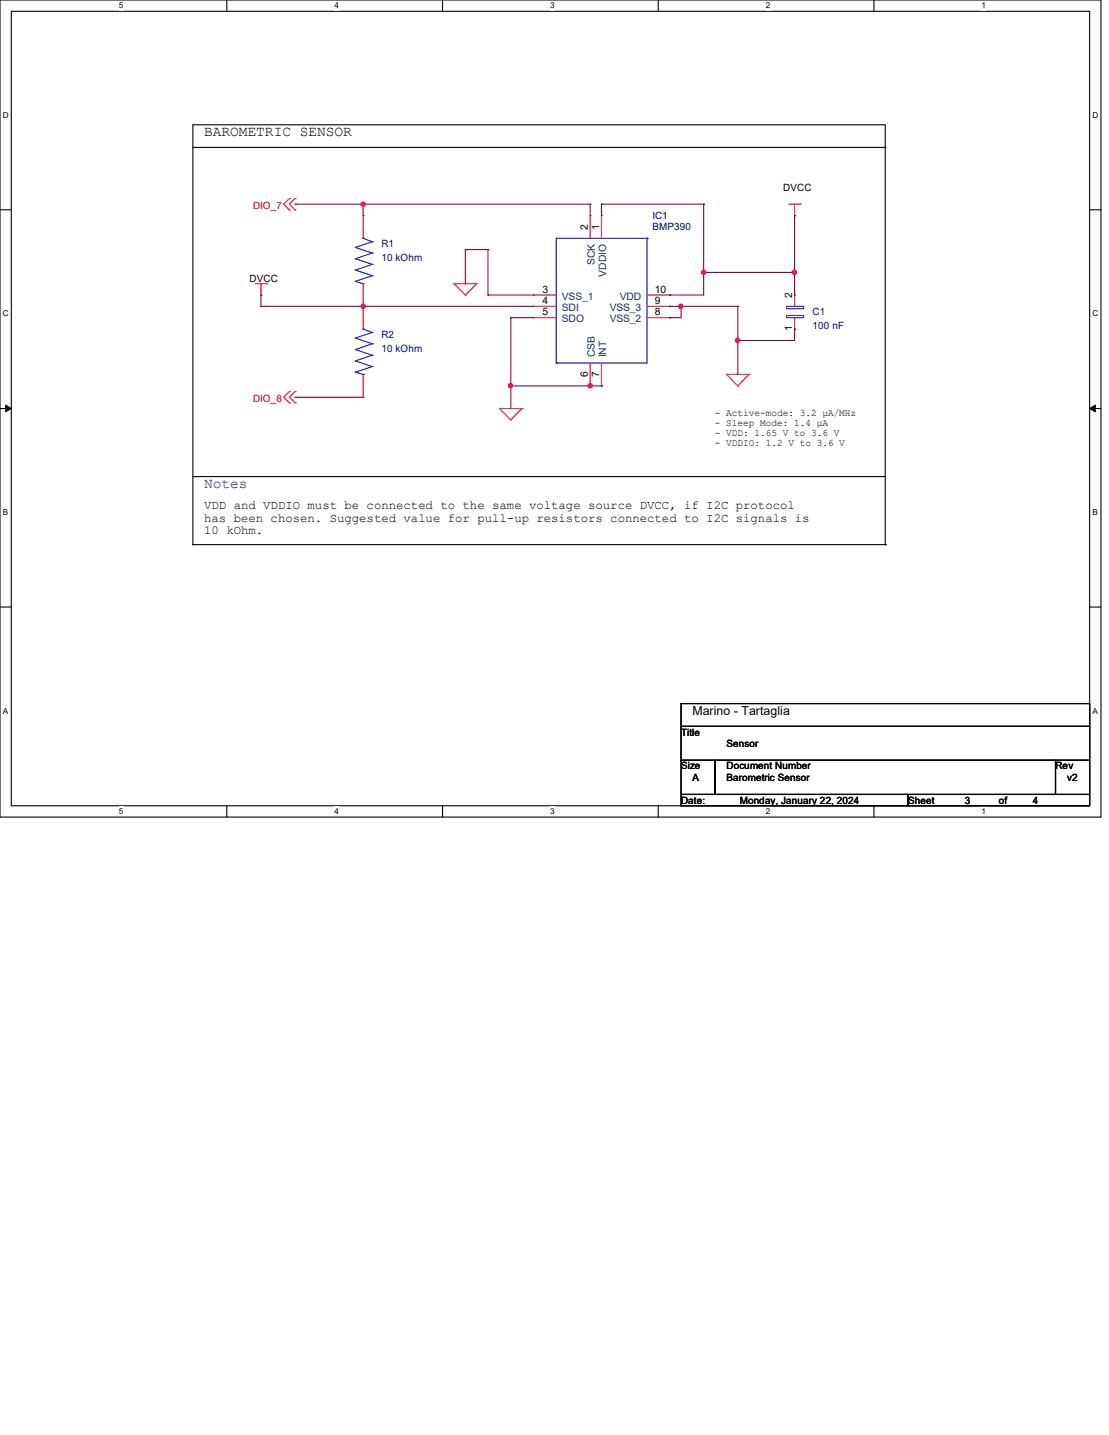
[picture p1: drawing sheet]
<svg xmlns="http://www.w3.org/2000/svg" width="216mm" height="279mm" viewBox="0 0 216 279" stroke-linecap="round" stroke-linejoin="round" font-family="sans-serif">
<path d="M0 0h214.3v159.1h-214.3zM2.2 2.2h209.9v154.7h-209.9z" fill="none" stroke="#000" stroke-width=".21"/>
<g fill="#fff">
<path d="M23.2 .2h.8v1.8h-.8z"/>
<path d="M23.2 157.1h.8v1.8h-.8z"/>
</g>
<path d="M44.2 0v2.2M44.2 156.9v2.2" fill="none" stroke="#000" stroke-width=".21"/>
<g fill="#fff">
<path d="M65.1 .2h.9v1.8h-.9z"/>
<path d="M65.1 157.1h.9v1.8h-.9z"/>
</g>
<path d="M86.1 0v2.2M86.1 156.9v2.2" fill="none" stroke="#000" stroke-width=".21"/>
<g fill="#fff">
<path d="M107.1 .2h.9v1.8h-.9z"/>
<path d="M107.1 157.1h.9v1.8h-.9z"/>
</g>
<path d="M128.1 0v2.2M128.1 156.9v2.2" fill="none" stroke="#000" stroke-width=".21"/>
<g fill="#fff">
<path d="M149.1 .2h.9v1.8h-.9z"/>
<path d="M149.1 157.1h.9v1.8h-.9z"/>
</g>
<path d="M170.1 0v2.2M170.1 156.9v2.2" fill="none" stroke="#000" stroke-width=".21"/>
<g fill="#fff">
<path d="M191.1 .2h.9v1.8h-.9z"/>
<path d="M191.1 157.1h.9v1.8h-.9z"/>
<path d="M.6 21.5h1.1v1.8h-1.1z"/>
<path d="M212.7 21.5h1.1v1.8h-1.1z"/>
<path d="M.6 60.2h1.1v1.7h-1.1z"/>
<path d="M212.7 60.2h1.1v1.7h-1.1z"/>
</g>
<path d="M0 40.9h2.2M212.1 40.9h2.2" fill="none" stroke="#000" stroke-width=".21"/>
<g fill="#fff">
<path d="M.6 98.8h1v1.8h-1z"/>
<path d="M212.7 98.8h1v1.8h-1z"/>
</g>
<path d="M0 79.5h2.2M212.1 79.5h2.2" fill="none" stroke="#000" stroke-width=".21"/>
<path d="M1.1 78.9l1.1 .6-1.1 .7zM212.1 79.5l1.1-.6v1.3z" fill="#000" stroke="#000" stroke-width=".19"/>
<g fill="#fff">
<path d="M.6 137.5h1v1.8h-1z"/>
<path d="M212.7 137.5h1v1.8h-1z"/>
</g>
<g fill="none" stroke="#000" stroke-width=".21">
<path d="M37.5 24.3h134.8v68.5h-134.8zM37.5 28.7h134.8M172.3 28.7h.1M37.5 92.8v13.2M172.3 92.8v13.2M0 118.2h2.2M37.5 106h.1M37.5 106h134.8M172.3 106h.1M212.1 118.2h2.2M132.6 137h79.5v4.4h-79.5zM132.6 141.4h79.5v6.6h-79.5z"/>
<path d="M132.6 148h6.6v6.7h-6.6zM132.6 154.7h44.2v2.2h-44.2zM139.2 148h66.3v6.7h-66.3zM176.8 154.7h35.3v2.2h-35.3zM205.5 148h6.6v6.7h-6.6z"/>
</g>
<g fill="none" stroke="#f00" stroke-width=".21">
<path d="M56.3 38.7h.1M56.3 38.7l-1.1 1.1 1.1 1.1M57.4 38.7h.1M57.4 38.7l-1.1 1.1 1.1 1.1M153.6 39.8h2.2M154.7 39.8v2.2M155.8 39.8h.1M49.7 55.2h2.2M50.8 57.4h.1M50.8 55.2v2.2M51.9 55.2h.1M56.3 40.9h.1"/>
<path d="M57.4 40.9h.1M70.7 59.6h.1M70.7 42h.1M70.7 42v4.4M70.7 55.2v8.9M88.4 55.2h.1M88.4 55.2h4.4M88.4 55.2l2.2 2.2M90.6 57.4h.1M92.8 55.2h.1M92.8 55.2l-2.2 2.2M103.8 57.4h.1"/>
<path d="M103.8 59.6h.1M103.8 57.4h4.5M103.8 59.6h4.5M114.9 42h.1M114.9 42v4.4M117.1 42h.1M117.1 42v4.4M125.9 57.4h4.5M125.9 59.6h4.5M130.4 59.6h.1M130.4 57.4h.1M154.7 42h.1"/>
<path d="M154.7 57.4h.1M154.7 57.4v2.2M56.3 76.2h.1M56.3 78.4h.1M56.3 76.2l-1.1 1.1 1.1 1.1M57.4 76.2h.1M57.4 78.4h.1M57.4 76.2l-1.1 1.1 1.1 1.1M70.7 77.3h.1M70.7 72.9v4.4M97.2 79.5h.1M97.2 79.5h4.4"/>
<path d="M97.2 79.5l2.2 2.2M101.6 79.5h.1M101.6 79.5l-2.2 2.2M103.8 61.8h.1M103.8 61.8h4.5M114.9 75.1h.1M114.9 70.7v4.4M117.1 75.1h.1M117.1 70.7v4.4M125.9 61.8h4.5M130.4 61.8h.1M141.4 72.9h.1"/>
<path d="M141.4 72.9h4.4M141.4 72.9l2.2 2.2M143.6 75.1h.1M145.8 72.9h.1M145.8 72.9l-2.2 2.2M154.7 64.1h.1M154.7 61.8v2.3M99.4 81.7h.1"/>
</g>
<g fill="none" stroke="#00f" stroke-width=".21">
<path d="M69.2 54.8h.1M69.2 52.6h.1M69.2 50.4h.1M69.2 48.2h.1M69.2 54.8l1.5 .4M69.2 52.6l3.3 1.1M69.2 50.4l3.3 1.1M69.2 48.2l3.3 1.1M70.7 46.4h.1M70.7 55.2h.1M70.7 46.4l1.8 .7M72.5 53.7h.1"/>
<path d="M72.5 51.5h.1M72.5 49.3h.1M72.5 47.1h.1M72.5 53.7l-3.3 1.1M72.5 51.5l-3.3 1.1M72.5 49.3l-3.3 1.1M72.5 47.1l-3.3 1.1M125.9 46.4h.1M125.9 46.4h-17.6v24.3M125.9 46.4v24.3h-17.6M153.1 59.6h3.4v.5h-3.4zM154.7 59.6h.1"/>
<path d="M69.2 72.5h.1M69.2 70.3h.1M69.2 68.1h.1M69.2 65.8h.1M69.2 72.5l1.5 .4M69.2 70.3l3.3 1.1M69.2 68.1l3.3 1.1M69.2 65.8l3.3 1.1M70.7 64.1h.1M70.7 72.9h.1M70.7 64.1l1.8 .6M72.5 71.4h.1"/>
<path d="M72.5 69.2h.1M72.5 66.9h.1M72.5 64.7h.1M72.5 71.4l-3.3 1.1M72.5 69.2l-3.3 1.1M72.5 66.9l-3.3 1.2M72.5 64.7l-3.3 1.1M108.3 70.7h.1M153.1 61.4h3.4v.4h-3.4zM154.7 61.8h.1"/>
</g>
<g fill="none" stroke="#800040" stroke-width=".21">
<path d="M57.4 39.8h.1M57.4 39.8h57.5M70.7 39.8h.1M70.7 39.8v2.2M114.9 39.8h.1M114.9 39.8v2.2M117.1 39.8h.1M117.1 39.8h19.9M117.1 39.8v2.2M137 39.8h.1M137 39.8v17.6h-6.6M50.8 57.4h.1"/>
<path d="M50.8 59.6h.1M50.8 57.4v2.2M50.8 59.6h53M70.7 59.6h.1M90.6 48.6h.1M90.6 48.6v6.6M90.6 48.6h4.4M95 48.6h.1M95 57.4h.1M95 48.6v8.8M95 57.4h8.8M130.4 57.4h.1"/>
<path d="M130.4 59.6h.1M130.4 59.6h13.2M132.6 59.6h.1M132.6 59.6v2.2h-2.2M137 53h.1M137 53h17.7M143.6 59.6h.1M143.6 59.6v13.3M154.7 42h.1M154.7 53h.1M154.7 42v15.4M57.4 77.3h.1"/>
<path d="M57.4 77.3h13.3M99.4 61.8h.1M99.4 75.1h.1M99.4 61.8v17.7M99.4 61.8h4.4M99.4 75.1h17.7M114.9 75.1h.1M117.1 75.1h.1M130.4 61.8h.1M143.6 66.3h.1M154.7 64.1h.1M154.7 64.1v2.2h-11.1"/>
</g>
<g fill="#f0f" stroke="#f0f" stroke-width=".21">
<circle cx="70.7" cy="39.8" r=".42"/>
<circle cx="137" cy="53" r=".42"/>
<circle cx="154.6" cy="53" r=".42"/>
<circle cx="70.7" cy="59.6" r=".42"/>
<circle cx="132.5" cy="59.6" r=".42"/>
<circle cx="143.6" cy="66.3" r=".42"/>
<circle cx="99.4" cy="75.1" r=".42"/>
<circle cx="114.9" cy="75.1" r=".42"/>
</g>
<text font-size="2.8" x="39.8" y="26.5">BAROMETRIC SENSOR</text>
<text font-size="2.8" fill="#400080" x="39.8" y="95">Notes</text>
<g font-size="2.4">
<text x="39.8" y="99.2">VDD and VDDIO must be connected to the same voltage source DVCC, if I2C protocol</text>
<text x="39.8" y="101.6">has been chosen. Suggested value for pull-up resistors connected to I2C signals is</text>
<text x="39.8" y="104">10 kOhm.</text>
<text x="134.8" y="139.2">Marino - Tartaglia</text>
</g>
<g font-size="2">
<text x="114.4" y="44.8" transform="rotate(-90 114.4 44.8)">2</text>
<text x="116.6" y="44.8" transform="rotate(-90 116.6 44.8)">1</text>
<text x="105.6" y="57">3</text>
<text x="105.6" y="59.2">4</text>
<text x="127.5" y="59.2">9</text>
<text x="127.5" y="57">10</text>
<text x="154.2" y="58.1" transform="rotate(-90 154.2 58.1)">2</text>
<text x="105.6" y="61.4">5</text>
<text x="127.5" y="61.4">8</text>
<text x="154.2" y="64.5" transform="rotate(-90 154.2 64.5)">1</text>
<text x="114.4" y="73.4" transform="rotate(-90 114.4 73.4)">6</text>
<text x="116.6" y="73.4" transform="rotate(-90 116.6 73.4)">7</text>
</g>
<g font-size="2" fill="#004080">
<text x="115.8" y="51.6" transform="rotate(-90 115.8 51.6)">SCK</text>
<text x="118" y="53.8" transform="rotate(-90 118 53.8)">VDDIO</text>
<text x="109.4" y="58.4">VSS_1</text>
<text x="120.7" y="58.4">VDD</text>
<text x="109.4" y="60.6">SDI</text>
<text x="109.4" y="62.8">SDO</text>
<text x="118.7" y="62.8">VSS_2</text>
<text x="118.7" y="60.6">VSS_3</text>
<text x="115.8" y="69.6" transform="rotate(-90 115.8 69.6)">CSB</text>
<text x="118" y="69.6" transform="rotate(-90 118 69.6)">INT</text>
</g>
<g font-size="1.9" fill="#f00">
<text x="49.3" y="40.7">DIO_7</text>
<text x="49.3" y="78.2">DIO_8</text>
</g>
<g font-size="1.9">
<text x="152.5" y="37.1">DVCC</text>
<text x="48.6" y="54.8">DVCC</text>
<text x="139.2" y="81.1">- Active-mode: 3.2 µA/MHz</text>
<text x="139.2" y="83">- Sleep Mode: 1.4 µA</text>
<text x="139.2" y="85">- VDD: 1.65 V to 3.6 V</text>
<text x="139.2" y="86.9">- VDDIO: 1.2 V to 3.6 V</text>
<text x="132.6" y="143.2">Title</text>
<text x="132.6" y="149.8">Size</text>
<text x="141.4" y="149.8">Document Number</text>
<text x="141.4" y="145.4">Sensor</text>
<text x="205.5" y="149.8">Rev</text>
<text x="134.8" y="152">A</text>
<text x="141.4" y="152">Barometric Sensor</text>
<text x="207.7" y="152">v2</text>
<text x="132.6" y="156.5">Date:</text>
<text x="144.1" y="156.5">Monday, January 22, 2024</text>
<text x="176.8" y="156.5">Sheet</text>
<text x="187.8" y="156.5">3</text>
<text x="194.4" y="156.5">of</text>
<text x="201.1" y="156.5">4</text>
</g>
<g font-size="1.9" fill="#000080">
<text x="127" y="42.7">IC1</text>
<text x="127" y="44.9">BMP390</text>
<text x="74.3" y="48.2">R1</text>
<text x="74.3" y="50.8">10 kOhm</text>
<text x="74.3" y="65.9">R2</text>
<text x="158.2" y="61.4">C1</text>
<text x="158.2" y="64.1">100 nF</text>
<text x="74.3" y="68.5">10 kOhm</text>
</g>
<g font-size="1.6">
<text x="23.2" y="1.7">5</text>
<text x="65.1" y="1.7">4</text>
<text x="107.1" y="1.7">3</text>
<text x="149.1" y="1.7">2</text>
<text x="191.1" y="1.7">1</text>
<text x=".6" y="22.9">D</text>
<text x="212.7" y="22.9">D</text>
<text x=".6" y="61.6">C</text>
<text x="212.7" y="61.6">C</text>
<text x=".6" y="100.3">B</text>
<text x="212.7" y="100.3">B</text>
<text x=".6" y="138.9">A</text>
<text x="212.7" y="138.9">A</text>
<text x="23.2" y="158.5">5</text>
<text x="65.1" y="158.5">4</text>
<text x="107.1" y="158.5">3</text>
<text x="149.1" y="158.5">2</text>
<text x="191.1" y="158.5">1</text>
</g>
</svg>
